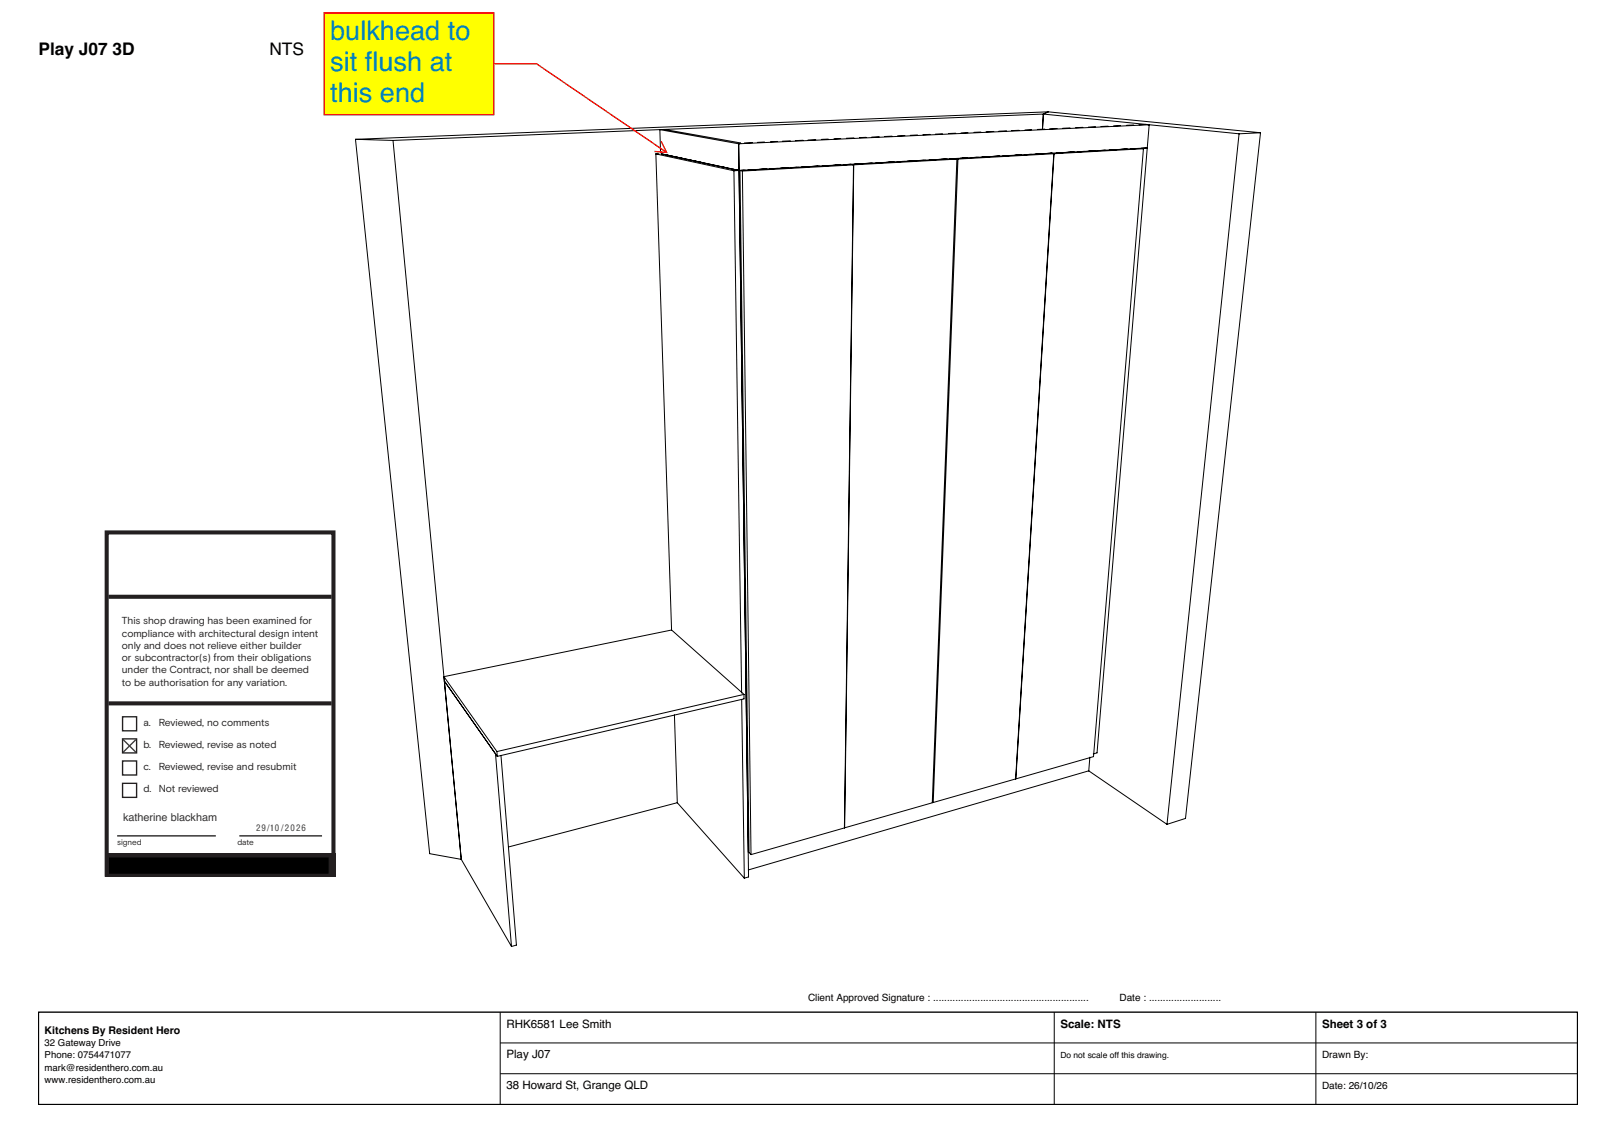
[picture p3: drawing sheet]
<svg xmlns="http://www.w3.org/2000/svg" width="420mm" height="297mm" viewBox="0 0 420 297" stroke-linecap="round" stroke-linejoin="round" font-family="sans-serif">
<g fill="none" stroke="#000" stroke-width=".26">
<path d="M92.4 36.2l19.3 185.6 8.2 1.5M92.4 36.2l9.7 .3M102.1 36.5l17.8 186.8M170.5 40l4 123.5M170.5 40l20.2 4.4M171.3 39.9l-.8 .1M171.9 40l20.2 4.3M172.7 33.6l19.7 3.5M192 37.4l.1 6.9M192 37.4l-20.5-3.7 .2 6M192.5 37.2l-.5 .2M195.6 37.1h-2.1"/>
<path d="M198.7 36.9l-1.8 .1M202.1 36.8h-1.8M205.4 36.6l-2 .1M208.7 36.4l-2 .1M212 36.3l-2 .1M215.3 36.1l-1.8 .1M218.5 36l-1.7 .1M221.9 35.8l-1.9 .1M225.1 35.7l-1.7 .1M228.5 35.5l-1.9 .1M231.8 35.4l-1.9 .1M235.2 35.2l-1.9 .1"/>
<path d="M238.5 35.1l-1.9 .1M241.7 34.9l-1.8 .1M245 34.8l-1.9 .1M248.4 34.6l-1.8 .1M251.6 34.5l-1.8 .1M254.9 34.3l-1.7 .1M258.3 34.2h-2M261.6 34l-2 .1M264.9 33.9h-2M268.1 33.7l-1.7 .1M270.9 40l-1.9 .1M271.2 29.6l-169.1 6.9"/>
<path d="M271.2 29.6l-.3 4M271.2 29.6l50.8 5.2M271.5 33.5l-1.9 .1M272.2 39.9h1.7M272.4 29.1l-180 7.1M272.4 29.1l-1.2 .5M272.4 29.1l55.2 5.4M273.4 39.8l-1.6 .1M273.6 39.8h-.4l.7 .1M273.9 39.9l-9.9 162.5 9.9-162.5M273.9 39.9l-24.9 1.4M274.7 33.4l-1.9 .1"/>
<path d="M276.4 39.7h-1.9M278.1 33.2l-1.9 .1M279 39.5l-1.8 .1M279.2 39.5l-1.6 .1M281.4 33.1l-1.8 .1M281.7 39.3l-1.6 .1M282 39.3l-1.6 .1M284.7 32.9l-1.8 .1M284.7 39.2l-1.9 .1M287.2 39l-1.5 .1M287.4 39l-1.5 .1M288 32.8l-1.8 .1"/>
<path d="M290 38.9l-1.7 .1M290.1 38.9l-1.5 .1M291.2 32.6l-1.8 .1M292.8 38.7l-1.7 .1M293 38.7l-1.5 .1M294.6 32.5l-1.8 .1M295.4 38.6l-1.5 .1M295.7 38.6l-1.5 .1M296 32.4h2.7M296.8 38.6h.4M297.2 38.6l-13 158-41.7 11.9 6.5-167.2M297.2 38.6l-23.3 1.3"/>
<path d="M298.2 38.4l-106.1 5.9M298.2 38.4l-13.1 157.2-1 .3M298.2 38.4l-1.6 .1M298.7 32.4l-106.7 5M298.7 32.4l-.5 6M322 34.8l-18.7 179.4M327.6 34.5l-19.5 178.2-4.8 1.5M327.6 34.5l-5.6 .3M175.8 40.8l1.8 .4M183.6 42.5l.4 .1M184.9 42.8l.5 .1M187.7 43.4l.7 .1"/>
<path d="M190.6 44l1.5 .3M190.7 44.4l2 135.7M192.1 44.3l2.4 183.6-1.1 .3M192.1 44.3l-1.4 .1M192.3 44.3l2.4 177.2 .5 .6M192.3 44.3l.6 .1M192.9 44.4l2.3 177.7M193.4 44.2l-1.3 .1M193.7 44.2l-1.4 .1M196.1 44.1l-1.7 .1M196.5 44.1l-1.6 .1M199 43.9l-1.7 .1"/>
<path d="M199.3 43.9l-1.6 .1M201.6 43.8l-1.6 .1M202.1 43.8l-1.6 .1M204.5 43.6l-1.6 .1M204.8 43.6l-1.6 .1M207.1 43.5l-1.6 .1M207.6 43.5h-1.6M210 43.3l-1.7 .1M210.3 43.3l-1.6 .1M212.5 43.2h-1.4M213 43.2l-1.6 .1M215.3 43l-1.6 .1"/>
<path d="M215.8 43l-1.7 .1M218.5 42.9l-2 .1M221.1 42.7l-1.9 .1M221.1 42.7l.7 .1M221.1 42.7l-1.5 .1M221.2 42.7l.7 .1M221.8 42.8l-2.3 172.3-24.3 7M221.8 42.8l-28.9 1.6M221.9 42.8l26.8-1.5-6.4 167.3-22.8 6.5zM223.8 42.5l-1.8 .1M224 42.6h-1.6M226.5 42.4l-1.6 .1"/>
<path d="M226.9 42.4l-1.7 .1M229.2 42.2l-1.6 .1M229.6 42.2l-1.6 .1M232.1 42.1l-1.8 .1M232.4 42.1l-1.6 .1M235.2 41.9l-2 .1M237.6 41.8l-1.8 .1M237.9 41.8l-1.6 .1M240.2 41.6l-1.5 .1M240.6 41.6l-1.6 .1M243 41.5l-1.5 .1M243.3 41.5l-1.6 .1"/>
<path d="M246.2 41.3l-1.6 .1M247.3 41.3h1.7M248.5 41.2h-.5M248.9 41.2h-.7M257.1 40.7l-1.6 .1M259.7 40.6h-1.7M259.9 40.6l-1.7 .1M262.5 40.4l-1.9 .1M262.6 40.4l-1.6 .1M265.1 40.3h-1.4M265.5 40.2l-1.6 .1M267.9 40.1l-1.6 .1"/>
<path d="M268.2 40.1l-1.6 .1M115.5 177l13.7 19.5M128.8 195.9l4.1 50M129.2 195.3v1.2M130.2 196.3l4 49.3-1.3 .3M175.3 185.8l.7 22.8 17.4 19.6M192.8 181.7l.6 46.5M193.4 180.4v1.2l-64.2 14.9M193.4 180.4l-18.8-16.7-59.2 12.1 13.8 19.5M193.4 180.4l-64.2 14.9M283.3 196.7l-.3 3.6-88.5 25.7M176.1 208.6l-43.9 11.5"/>
<path d="M282.9 200.3l20.4 13.9M119.9 223.3l13 22.6"/>
</g>
<path d="M10 263h400v24h-400z" fill="#fff" stroke="#000" stroke-width=".35"/>
<path d="M130 263v24M130 271h280M130 279h280M274 263v24M342 263v24" fill="none" stroke="#000" stroke-width=".26"/>
<path d="M128.5 16.6h10.9l33.8 23M171.9 36.7l1.3 2.9-3.1-.2" fill="none" stroke="#f00" stroke-width=".35"/>
<path d="M84.2 3.3h44.1v26.5h-44.1z" fill="#ff0" stroke="#f00" stroke-width=".35"/>
<path d="M27.7 138.3h59v89h-59zM28.2 155.1h58M28.2 182.8h58" fill="none" stroke="#231f20" stroke-width="1.1" stroke-linecap="butt"/>
<path d="M27.2 221.7h60v6.1h-60z" fill="#231f20"/>
<path d="M30.4 217.2h25.7M62.2 217.2h21.5" fill="none" stroke="#231f20" stroke-width=".35"/>
<g fill="#231f20">
<path d="M47.1 145.3h.5v.5a1.03 1.03 0 0 1 1.1-.6 1.03 1.03 0 0 1 .8 1v1.9h-.4v-1.8a.76 .76 0 0 0-.9-.7 .76 .76 0 0 0-.6 1v1.5h-.5z"/>
<path d="M55.6 144.5h.5v.8h.7v.4h-.7v1.9l.7 .2v.4l-.8-.1-.3-.5-.1-1.9h-.4v-.4h.4z"/>
<path d="M62 144.5h.5v.8h.6v.4h-.6v1.9l.6 .2v.4l-.7-.1-.4-.5v-1.9h-.5v-.4h.5z"/>
<path d="M70.4 144.5h.5v.8h.6v.4h-.6v1.9l.6 .2v.4l-.7-.1-.4-.5v-1.9h-.5v-.4h.5z"/>
<path d="M53.8 144.5h.4v.8h.7v.4h-.7l.1 1.9 .6 .2v.4l-.8-.1-.3-.5v-1.9h-.5v-.4h.5z"/>
<path d="M57.4 144.5h.4v3.6h-.4z"/>
<path d="M67 145.3h.5v.5a1.03 1.03 0 0 1 1.1-.6 1.03 1.03 0 0 1 .8 1v1.9h-.4v-1.8a.76 .76 0 0 0-.9-.7 .76 .76 0 0 0-.6 1v1.5h-.5z"/>
<path d="M72.1 145.3h.4v.5l.5-.5 .6-.1v.4l-.5 .1-.5 .4-.1 2h-.4z"/>
<path d="M33.1 142.3a4.7 4.7 0 0 1 4.6 1.1 4 4 0 0 1 .8 2.5v5.3h-5.4z"/>
<path d="M38.8 142.3h5.4v4.2h-5.4z"/>
<path d="M38.8 146.9h5.4v4.3a4.7 4.7 0 0 1-4.6-1.2 4.3 4.3 0 0 1-.8-3.1z"/>
<path d="M50.5 145.6a1.36 1.36 0 0 1 1.6-.3 1.36 1.36 0 0 1 .8 1.5h-2.3a.98 .98 0 0 0 .8 1 .98 .98 0 0 0 1.1-.6l.3 .2a1.45 1.45 0 0 1-2.2 .5 1.45 1.45 0 0 1-.1-2.3zM50.9 145.8l-.3 .6h1.8a.9 .9 0 0 0-.5-.8 .9 .9 0 0 0-1 .2z"/>
<path d="M58.9 145.6a1.36 1.36 0 0 1 1.6-.3 1.36 1.36 0 0 1 .7 1.5h-2.3a.98 .98 0 0 0 .8 1 .98 .98 0 0 0 1.1-.6l.3 .2a1.45 1.45 0 0 1-2.1 .5 1.45 1.45 0 0 1-.1-2.3zM59.2 145.8l-.3 .6h1.9a.9 .9 0 0 0-.6-.8 .9 .9 0 0 0-1 .2z"/>
<path d="M63.4 146.7a1.5 1.5 0 0 1 3 0 1.5 1.5 0 0 1-3 0zM63.9 146.7a1.05 1.05 0 0 0 2.1 0 1.05 1.05 0 0 0-2.1 0z"/>
<path d="M74 144.5h.5v.4h-.5zM74 145.2h.5v2.9h-.5z"/>
<path d="M75.3 144.5h.5v1.3a1.35 1.35 0 0 1 1.8-.3 1.35 1.35 0 0 1 .4 1.8 1.25 1.25 0 0 1-1 .9 1.25 1.25 0 0 1-1.2-.6v.5h-.5zM75.7 146.7a1.02 1.02 0 0 0 2 0 1.02 1.02 0 0 0-2 0z"/>
<path d="M79 145.6a1.36 1.36 0 0 1 1.5-.3 1.36 1.36 0 0 1 .8 1.5h-2.3a.98 .98 0 0 0 .8 1 .98 .98 0 0 0 1.1-.6l.3 .2a1.45 1.45 0 0 1-2.1 .5 1.45 1.45 0 0 1-.1-2.3zM79.3 145.8l-.3 .6h1.8a.9 .9 0 0 0-.5-.8 .9 .9 0 0 0-1 .2z"/>
</g>
<path d="M31.9 186.2h3.6v3.7h-3.6zM31.9 192h3.6v3.6h-3.6zM31.9 197.7h3.6v3.7h-3.6zM31.9 203.5h3.6v3.7h-3.6z" fill="none" stroke="#231f20" stroke-width=".35"/>
<path d="M32 192.1l3.3 3.4M35.3 192.2l-3.3 3.3" fill="none" stroke="#3d3935" stroke-width=".35"/>
<g fill="#fff" stroke="#fff" stroke-width=".35">
<path d="M30.4 209.6h29.4v6.8h-29.4z"/>
<path d="M30.5 139.9h52.9v12.7h-52.9z"/>
</g>
<path d="M28.5 223h56.7v3.9h-56.7z" fill="#000" stroke="#000" stroke-width=".35"/>
<g font-size="7.1" fill="#0080c0">
<text x="85.8" y="10.4">bulkhead to</text>
<text x="85.8" y="18.5">sit flush at</text>
<text x="85.8" y="26.6">this end</text>
</g>
<g font-size="4.5">
<text x="10" y="14.4">Play J07 3D</text>
<text x="70" y="14.4">NTS</text>
</g>
<g font-size="3">
<text x="131.6" y="267">RHK6581 Lee Smith</text>
<text x="275.6" y="267">Scale: NTS</text>
<text x="343.6" y="267">Sheet 3 of 3</text>
<text x="131.6" y="275">Play J07</text>
<text x="131.6" y="283">38 Howard St, Grange QLD</text>
</g>
<text font-size="2.8" fill="#323232" x="32" y="213.4">katherine blackham</text>
<text font-size="2.7" x="11.6" y="268.6">Kitchens By Resident Hero</text>
<g font-size="2.6" fill="#231f20">
<text x="31.7" y="162.2">This shop drawing has been examined for</text>
<text x="31.7" y="165.4">compliance with architectural design intent</text>
<text x="31.7" y="168.6">only and does not relieve either builder</text>
<text x="31.7" y="171.8">or subcontractor(s) from their obligations</text>
<text x="31.7" y="174.9">under the Contract, nor shall be deemed</text>
<text x="31.7" y="178.1">to be authorisation for any variation.</text>
<text x="37.3" y="188.6">a.</text>
<text x="41.3" y="188.6">Reviewed, no comments</text>
<text x="37.3" y="194.4">b.</text>
<text x="41.3" y="194.4">Reviewed, revise as noted</text>
<text x="37.3" y="200.1">c.</text>
<text x="41.3" y="200.1">Reviewed, revise and resubmit</text>
<text x="37.3" y="205.9">d.</text>
<text x="41.3" y="205.9">Not reviewed</text>
</g>
<g font-size="2.6">
<text x="210" y="260">Client Approved Signature : ........................................................</text>
<text x="291" y="260">Date : ..........................</text>
<text x="343.6" y="275">Drawn By:</text>
<text x="343.6" y="283">Date: 26/10/26</text>
</g>
<g font-size="2.5">
<text x="11.6" y="271.8">32 Gateway Drive</text>
<text x="11.6" y="275">Phone: 0754471077</text>
<text x="11.6" y="278.2">mark@residenthero.com.au</text>
<text x="11.6" y="281.4">www.residenthero.com.au</text>
</g>
<text font-size="2.3" fill="#3d3935" x="66.6" y="215.9">29/10 /2026</text>
<text font-size="2.2" x="275.6" y="275">Do not scale off this drawing.</text>
<g font-size="2.1" fill="#231f20">
<text x="30.4" y="219.7">signed</text>
<text x="61.7" y="219.7">date</text>
</g>
</svg>
